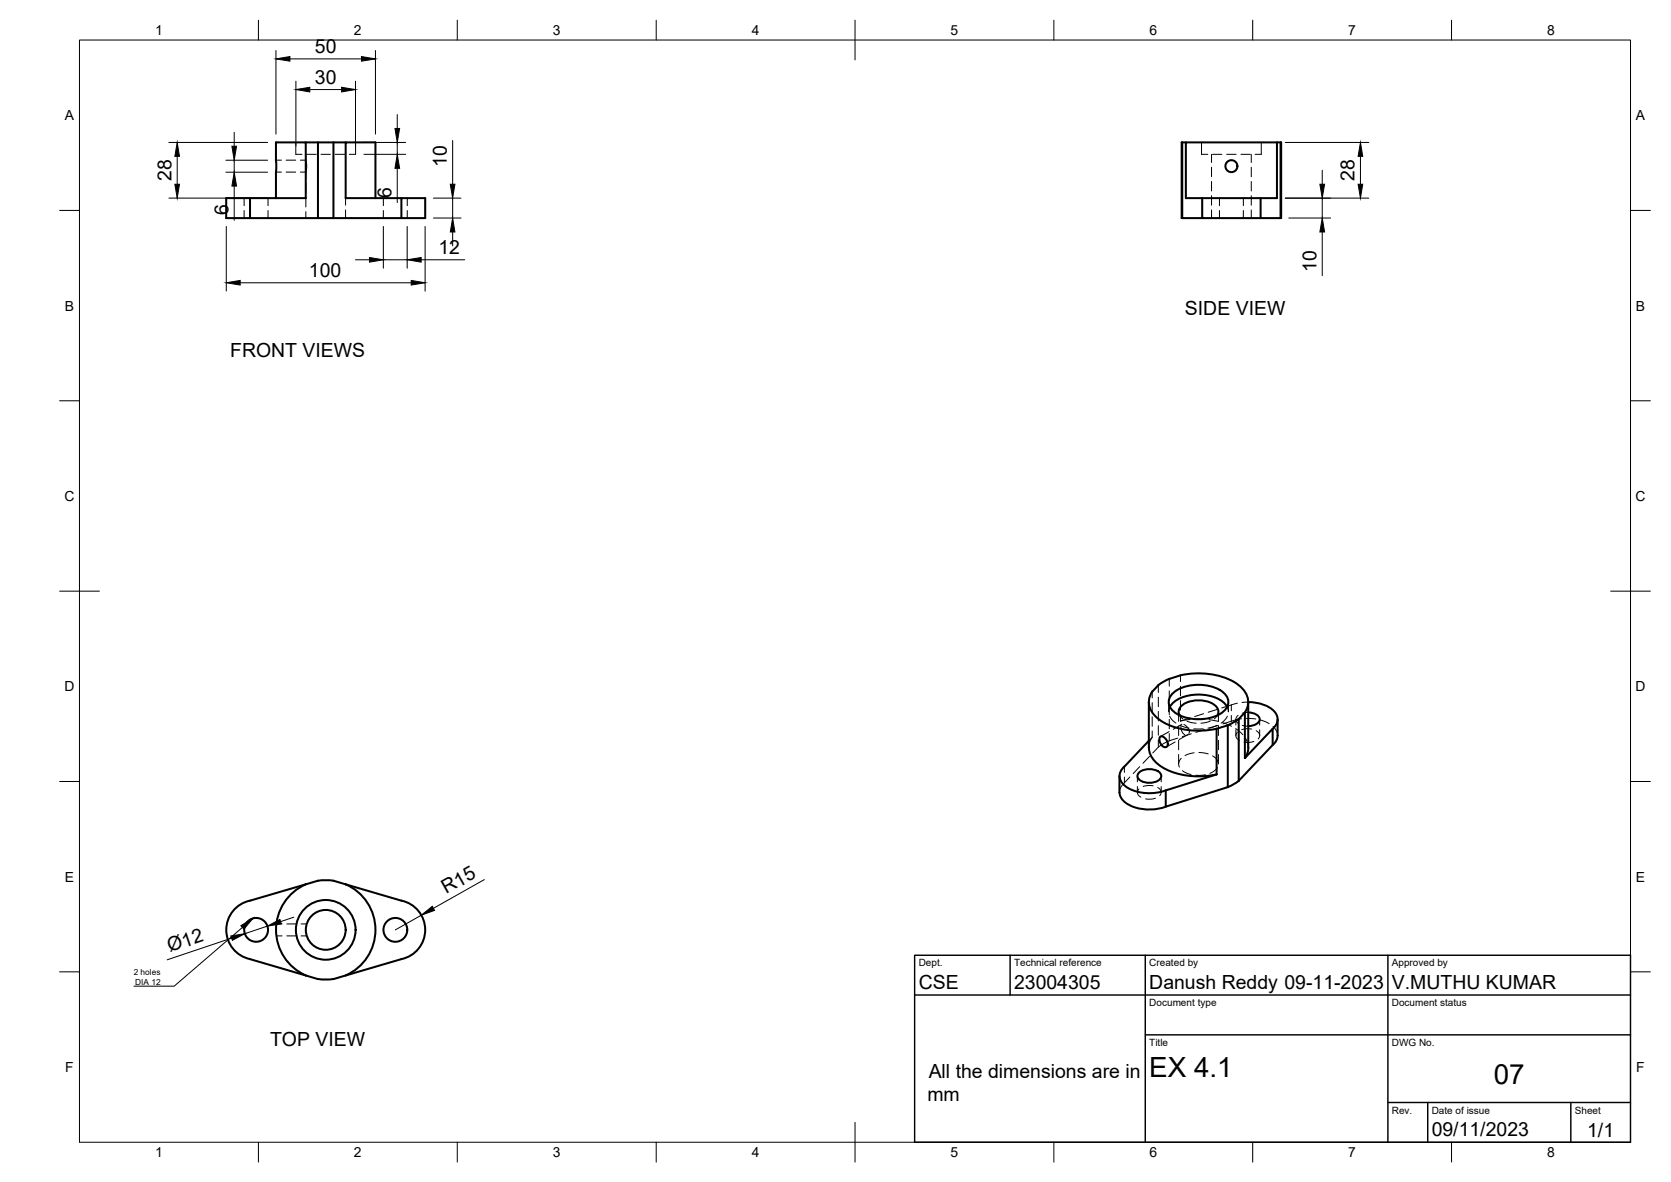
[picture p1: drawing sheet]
<svg xmlns="http://www.w3.org/2000/svg" width="420mm" height="297mm" viewBox="0 0 420 297" stroke-linecap="round" stroke-linejoin="round" font-family="sans-serif">
<!-- layer: Hidden -->
<g fill="none" stroke="#000" stroke-width=".25">
<path d="M74.4 35.8v3h1.5M76.9 38.8v1.4M77.1 38.8h2.4M80.7 38.8h2.4M84.3 38.8h2.4M86.9 38.8v2M89.4 35.8v3h-1.6M302.1 35.8v3h1.6M304.6 38.8v2M304.9 38.8h2.3M308.4 38.8h2.4M312 38.8h2.4"/>
<path d="M314.6 38.8v2M317.1 35.8v3h-1.5M61.4 49.8v1.9M61.4 52.9v1.9M67.4 49.8v1.9M67.4 52.9v1.9M69.4 43.3h1.4M69.4 40.2h1.4M71.9 43.3h2.4M71.9 40.2h2.4M75.5 43.3h1.4M75.5 40.2h1.4"/>
<path d="M76.9 40.2l.2 1.5-.2 1.6M76.9 43.3v1.6M76.9 46v2.4M76.9 49.6v2.4M76.9 53.2v1.6M86.9 42v2.4M86.9 45.6v2.4M86.9 49.2v2.4M86.9 52.8v2M96.4 49.8v1.9M96.4 52.9v1.9M102.4 49.8v1.9"/>
<path d="M102.4 52.9v1.9M304.6 42v2.4M304.6 45.6v2.4M304.6 49.2v2.4M304.6 52.8v2M306.6 49.8v1.9M306.6 52.9v1.9M312.6 49.8v1.9M312.6 52.9v1.9M314.6 42v2.4M314.6 45.6v2.4M314.6 49.2v2.4"/>
<path d="M314.6 52.8v2M289.7 173.8v1.6M289.7 176.6v2.4M291.3 172.2v1.8M291.3 175.2v2.4M291.3 178.8v2.4M293.9 176.4v2.5M294 170.6v1.8M294 173.6v2.4M294 177.2v2.4M294.1 180l.5 .8 1.1 .9M294.2 177.7l-.3 1.1"/>
<path d="M296.4 178.9v2.4M296.6 179.8l.8 .9M296.8 169.7v1.6M296.8 172.5v2.4M296.8 176.1v2.3M296.8 179.6v1.6M302.6 179.4l-2.2 .7M306 178.3l-2.2 .7M306.1 179.8l-.8 .9M306.4 178.9v2.4M308.5 177.7l.3 1.1M308.6 180l-.5 .8-1.1 .9"/>
<path d="M308.9 176.4v2.5M309.6 177.2l-2.4 .7M309.6 177.2v1.4M309.6 179.8v1.4M311.1 176.7l-1.5 .5M311.3 179.8a1.19 1.19 0 0 0 0 2M313.9 179l-1.5 .2M313.9 176.5h-1.6M282.7 196.7l-.9 1.2-.3 1.2M282.7 192.6v1.5M282.7 195.3v1.4M284.1 195.3l-1.4 1.4"/>
<path d="M286 195v1.5M286 197.7v1.4M286.4 198.3a1.23 1.23 0 0 0 .5 2M286.6 192.7l-1.7 1.7M289 190.1l-1.6 1.7M289.7 185.3l-.5 1-.3 1.6M289.7 180.1v2.4M289.7 183.7v1.6M289.7 185.3l-.8 .9M289.9 197.5l-1-.1-1.5 .2M291.1 197.9a1.23 1.23 0 0 1 .5 2M291.3 185.9v1.9l-1.4 1.4"/>
<path d="M291.3 182.4v2.3M292 195v1.5M292 197.7v1.4M294 183.9l-2.2 1.2M294 184.3v1.9l-2.7 1.6M294 180.8v2.3M295.5 186.5l-2.2 1.2M296.1 185.5l-2.1 .7M296.4 182.5v2.3M296.4 186v2.4M296.4 189.6v2.4M296.7 182.3l2.3 .7"/>
<path d="M296.9 182.6l.2 1.1 .8 .9M297 190.6l-.6 1.2 .2 1M297.2 182l-2.2 1.3M297.3 193.7l1.3 .7 .9 .3M297.7 182.1l1.2 1.1 .1 .5-.1 .6M298.4 181.2l2.4 .5M298.7 184.6l-2.2 1.3M299.2 180.8l-2.4 .4M299.2 180.4l-2.4 .8M299.5 184.4l-2.2 .7M300.2 183.2h2.3M300.2 189.2l-2.2 .7"/>
<path d="M300.4 180.7h2.4M301.5 189.1l2.3 .4M302.9 183.4l-2.2 .7M303.1 194.7l-2.4 .1M304 180.9l2.3 .4M304.3 181.2l-2.3 .6M304.9 190l1.1 .9 .3 .9M306 182.3l-2.3 .7M306.1 192.9l-.7 .8-1.2 .6M306.3 182.3l-2.2 .7M306.4 182.5v2.3M306.4 186v2.4"/>
<path d="M306.4 189.6v2.4M307.4 181.6l2.2 .9M309.6 181.2l-2.1 .7M310.7 183.1l1.8 1.5M310.7 180.8v1.4M310.7 183.4v1.5M311.1 184a1.23 1.23 0 0 0 .5 2.1M312.2 180.6l-2.6 .6M312.4 182.3l1.5 .2M313.2 185.6l.5 1.1 .2 1.2M313.4 180.5l2.4 .2M314.7 183.2l-1.1-.1-1.4 .3"/>
<path d="M315.3 186.3l-1.4 .3-1.1-.1M315.9 183.6a1.25 1.25 0 0 1 .5 2.1M316.7 180.8v1.4M316.7 183.4v1.5M316.9 180.9l2.2 .9M320.1 182.5l.8 1 .3 1.4M290.5 200.6l-.9 .2h-1.6M69.5 235.2h1.4M69.5 232.2h1.4M72.1 235.2h2.4M72.1 232.2h2.4M75.7 235.2h1.4"/>
<path d="M75.7 232.2h1.4"/>
</g>
<!-- layer: Visible -->
<g fill="none" stroke="#000" stroke-width=".51">
<path d="M76.9 35.8h10M79.9 35.8v19h3.9v-19M297.3 35.8v19h5M298.2 35.8h22.9v14h-22.9zM298.2 35.8h-1.1v19h.2M321.1 35.8h1v19h-.1v-19M62.9 49.8v5h17M69.4 49.8v-14h7.5v14h-20v5h6M83.8 54.8h17.1v-5h6v5h-6M94.4 49.8v-14h-7.5v14h14M302.3 49.8v5h14.7M317 49.8v5h5"/>
<path d="M288.9 176.4v11.5M294.2 177.6a7.9 7.9 0 0 1 7.2-3.1 9 9 0 0 1 6.8 2.6l.4 .5M294.6 174.5a10.6 10.6 0 0 1 10.3-1.9 4.9 4.9 0 0 1 4 3.8 4.2 4.2 0 0 1-3.1 3.5 11.5 11.5 0 0 1-10.5-1 2.92 2.92 0 0 1-.7-4.4zM296.6 179.8a2.11 2.11 0 0 1 1.1-2.9 7.2 7.2 0 0 1 8.3 .8 1.78 1.78 0 0 1 .1 2.1M313 179a4.7 4.7 0 0 0-1-6.4 17.5 17.5 0 0 0-14-3.1 17.9 17.9 0 0 0-5 1.6l-.5 .2a7.1 7.1 0 0 0-3.6 5 6.7 6.7 0 0 0 4.5 5.7 20.1 20.1 0 0 0 12.5 1.1M313 179.1v11.4l7-7.4v4.1l-8.5 9v-15.5M313 179.1l-1.5 1.6M313.9 179l1.2 .2a1.53 1.53 0 0 1 1.3 2.3l-1.3 .8-1.2 .2M281.5 195v4.1a4.7 4.7 0 0 0 3.9 3.8 12.4 12.4 0 0 0 7.7-.2M282.7 192.6a2.95 2.95 0 0 0 .2 5 11.4 11.4 0 0 0 10.2 1M286.4 194.2a4.1 4.1 0 0 1 5.5 .4 1.8 1.8 0 0 1-1.9 2l-1.3 .1a2.53 2.53 0 0 1-2.7-1.7zM288.9 186.2l-6.2 6.4"/>
<path d="M288.9 187.9a6.5 6.5 0 0 0 4.4 5.5 20.1 20.1 0 0 0 12.6 1.2M291.7 185.2l.7-.1 .9 .8 .3 1-.2 .7-.7 .1-.7-.5-.5-1.1zM305.9 183.1l2.8-.8v15.5l-15.6 4.9v-4.1M305.9 183.1v11.5l-12.8 4M311.5 180.7l-2.8 1.6M311.5 196.2l-2.8 1.6M320 183.1a3 3 0 0 0-.6-5.2l-1.4-.7-1.5-.5-2.6-.3v11.9l-.4 1.4-.5 .8M321.2 180.8v4.5l-.5 1.2-.7 .7M62.9 226.3a7.5 7.5 0 0 0-6 7.4 7.5 7.5 0 0 0 6 7.3l14 4.1a12.8 12.8 0 0 0 5 1.1 12.6 12.6 0 0 0 5-1.1l14-4.1M76.9 222.2a12.5 12.5 0 0 1 5-1 12.3 12.3 0 0 1 5 1M76.9 222.2l-14 4.1M76.9 222.2a12.5 12.5 0 0 0-7.5 11.5 12.5 12.5 0 0 0 7.5 11.4"/>
<path d="M86.9 222.2l14 4.1M86.9 222.2a12.5 12.5 0 0 1 7.5 11.5 12.5 12.5 0 0 1-7.5 11.4M100.9 226.3a7.5 7.5 0 0 1 6 7.4 7.5 7.5 0 0 1-6 7.3"/>
<circle cx="309.6" cy="41.8" r="1.5"/>
<circle cx="64.4" cy="233.7" r="3"/>
<circle cx="81.9" cy="233.7" r="7.5"/>
<circle cx="81.9" cy="233.7" r="5"/>
<circle cx="99.4" cy="233.7" r="3"/>
</g>
<!-- layer: BORDER -->
<g fill="none" stroke="#000" stroke-width=".25">
<path d="M20 10.1h390v276.9h-390zM65 5.1v5M115 5.1v5M165 5.1v5M215 5.1v10M265 5.1v5M315 5.1v5M365 5.1v5M15 52.9h5M410 52.9h5M15 100.7h5M410 100.7h5"/>
<path d="M15 148.6h10M405 148.6h10M15 196.4h5M410 196.4h5M15 244.2h5M410 244.2h5M65 287v5M115 287v5M165 287v5M215 282.1v9.9M265 287v5M315 287v5"/>
<path d="M365 287v5"/>
</g>
<!-- layer: TITLEBLOCK -->
<path d="M230 240.1h180v46.9h-180zM230 250h180M254 240.1v9.9M288 240.1v46.9M349 240.1v46.9M288 260.1h122M349 277.1h61M359 277.1v9.9M395 277.1v9.9" fill="none" stroke="#000" stroke-width=".36"/>
<!-- layer: FD_Dimensions -->
<g fill="none" stroke="#000" stroke-width=".25">
<path d="M69.4 12.7v21M72.9 14.8h18M94.4 12.7v21M42.5 35.8h24.8M44.6 39.3v7M58.9 33.3v3.5M74.4 20.4v16.3M77.9 22.5h8M89.4 20.4v16.3M91.5 35.8h10.5M91.5 38.8h10.5M99.9 28.8v3.5"/>
<path d="M99.9 35.8v3M113.8 35.3v11M323.2 35.8h21M342.1 39.3v7M42.5 49.8h24.8M56.8 40.3h10.5M56.8 43.3h10.5M56.9 56.9v16.3M58.9 40.3v3M58.9 46.8v8.6M96.4 56.9v10.5M99.9 42.3v8.6"/>
<path d="M102.4 56.9v10.5M106.9 56.9v16.3M109 54.8h6.9M109 49.8h6.9M113.8 49.8v5M113.8 58.3v3.5M323.2 49.8h21M324.1 54.8h10.5M332.5 42.8v3.5M332.5 49.8v5M332.5 58.3v11M60.4 71.1h43"/>
<path d="M89.4 65.3h3.5M96.4 65.3h6M105.9 65.3h10.9M58.2 235.8l-16.2 5.4M67.2 232.7l-5.6 1.9M73.9 230.5l-3.4 1.1M105.9 230l-6.5 3.7M121.8 221.1l-12.8 7.2"/>
</g>
<g fill="#000" stroke="#000" stroke-width=".25">
<path d="M69.4 14.8l3.5-.6v1.2zM90.9 14.2l3.5 .6-3.5 .6zM44.6 35.8l.5 3.5h-1.1zM58.3 36.8h1.2l-.6 3.5zM74.4 22.5l3.5-.6v1.2zM85.9 21.9l3.5 .6-3.5 .6zM99.3 32.3h1.2l-.6 3.5zM342.1 35.8l.5 3.5h-1.1zM44 46.3h1.1l-.5 3.5zM58.9 43.3l.6 3.5h-1.2zM99.9 38.8l.6 3.5h-1.2zM113.8 54.8l.6 3.5h-1.2z"/>
<path d="M113.2 46.3h1.2l-.6 3.5zM331.9 46.3h1.2l-.6 3.5zM332.5 54.8l.6 3.5h-1.2zM341.5 46.3h1.1l-.5 3.5zM56.9 71.1l3.5-.6v1.1zM92.9 64.7l3.5 .6-3.5 .6zM103.4 70.5l3.5 .6-3.5 .5zM102.4 65.3l3.5-.6v1.2zM58 235.2l3.6-.6-3.2 1.7zM67.2 232.7l3.2-1.6 .3 1.1zM105.9 230l2.8-2.2 .6 1z"/>
</g>
<!-- layer: Leaders -->
<path d="M60.6 232.6l3-1.8-2.3 2.7z" fill="#000" stroke="#000" stroke-width=".25"/>
<path d="M60.9 233.1l-17.1 14.7h-10.1" fill="none" stroke="#000" stroke-width=".25"/>
<g font-size="7">
<text x="289" y="270.6">EX 4.1</text>
<text x="375.6" y="272.3">07</text>
</g>
<g font-size="4.9">
<text x="79.2" y="13.3">50</text>
<text x="79.2" y="21">30</text>
<text x="112.4" y="41.9" transform="rotate(-90 112.4 41.9)">10</text>
<text x="43.1" y="45.5" transform="rotate(-90 43.1 45.5)">28</text>
<text x="340.6" y="45.5" transform="rotate(-90 340.6 45.5)">28</text>
<text x="98.4" y="49.7" transform="rotate(-90 98.4 49.7)">6</text>
<text x="57.4" y="54.2" transform="rotate(-90 57.4 54.2)">6</text>
<text x="110.3" y="63.9">12</text>
<text x="77.7" y="69.6">100</text>
<text x="331" y="68.4" transform="rotate(-90 331 68.4)">10</text>
<text x="297.9" y="79.2">SIDE VIEW</text>
<text x="57.9" y="89.6">FRONT VIEWS</text>
<text x="112.2" y="224.8" transform="rotate(-29 112.2 224.8)">R15</text>
<text x="42.7" y="239.4" transform="rotate(-19 42.7 239.4)">Ø12</text>
<text x="231" y="248.5">CSE</text>
<text x="255" y="248.5">23004305</text>
<text x="289" y="248.5">Danush Reddy 09-11-2023</text>
<text x="350" y="248.5">V.MUTHU KUMAR</text>
<text x="67.9" y="262.9">TOP VIEW</text>
<text x="233.5" y="270.8">All the dimensions are in</text>
<text x="233.2" y="276.6">mm</text>
<text x="360" y="285.5">09/11/2023</text>
<text x="399.1" y="285.7">1/1</text>
</g>
<g font-size="3.5">
<text x="39" y="8.8">1</text>
<text x="89" y="8.8">2</text>
<text x="139" y="8.8">3</text>
<text x="189" y="8.8">4</text>
<text x="239" y="8.8">5</text>
<text x="289" y="8.8">6</text>
<text x="339" y="8.8">7</text>
<text x="389" y="8.8">8</text>
<text x="16.3" y="30.2">A</text>
<text x="411.3" y="30.2">A</text>
<text x="16.3" y="78">B</text>
<text x="411.3" y="78">B</text>
<text x="16.2" y="125.9">C</text>
<text x="411.2" y="125.9">C</text>
<text x="16.2" y="173.7">D</text>
<text x="411.2" y="173.7">D</text>
<text x="16.3" y="221.6">E</text>
<text x="411.3" y="221.6">E</text>
<text x="16.4" y="269.4">F</text>
<text x="411.4" y="269.4">F</text>
<text x="39" y="290.8">1</text>
<text x="89" y="290.8">2</text>
<text x="139" y="290.8">3</text>
<text x="189" y="290.8">4</text>
<text x="239" y="290.8">5</text>
<text x="289" y="290.8">6</text>
<text x="339" y="290.8">7</text>
<text x="389" y="290.8">8</text>
</g>
<g font-size="2.5">
<text x="231" y="242.9">Dept.</text>
<text x="255" y="242.9">Technical reference</text>
<text x="289" y="242.9">Created by</text>
<text x="350" y="242.9">Approved by</text>
<text x="289" y="252.8">Document type</text>
<text x="350" y="252.8">Document status</text>
<text x="289" y="262.9">Title</text>
<text x="350" y="262.9">DWG No.</text>
<text x="350" y="279.9">Rev.</text>
<text x="360" y="279.9">Date of issue</text>
<text x="396" y="279.9">Sheet</text>
</g>
<g font-size="2.1">
<text x="33.6" y="245">2 holes</text>
<text x="34" y="247.5">DIA 12</text>
</g>
</svg>
